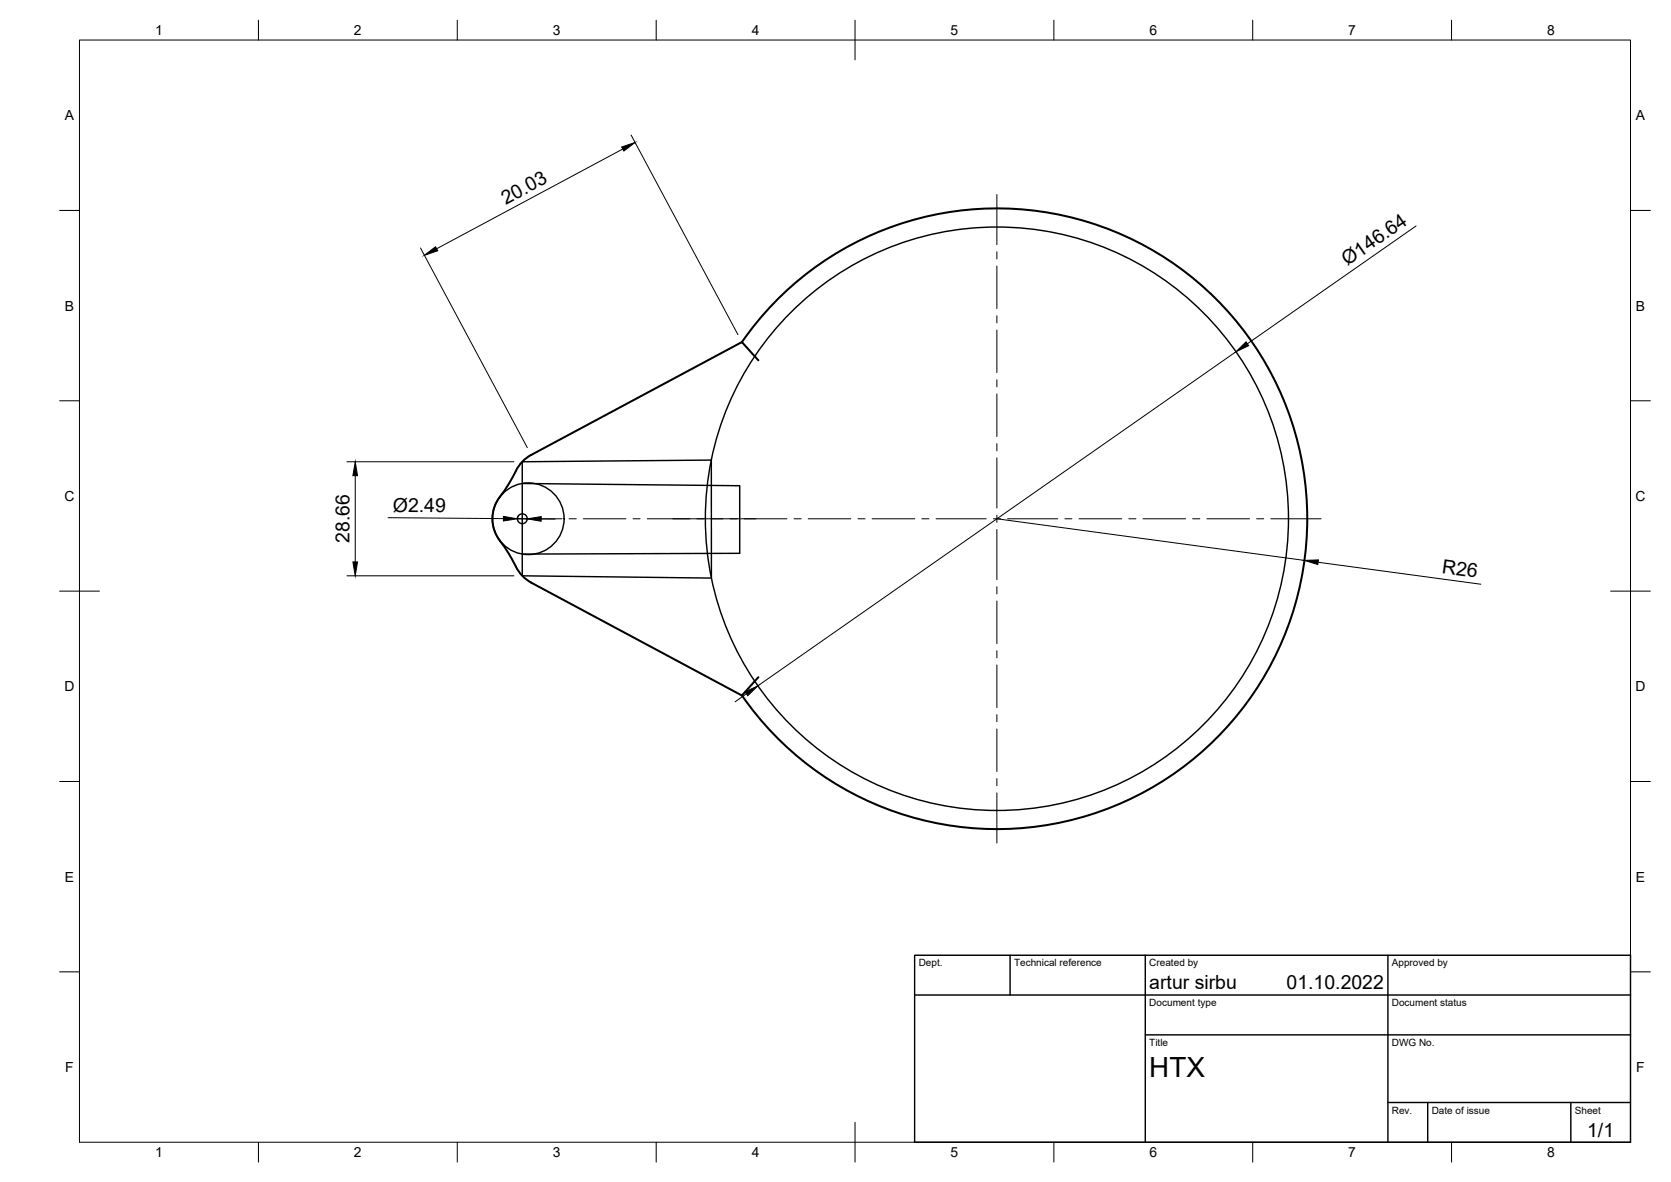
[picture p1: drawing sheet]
<svg xmlns="http://www.w3.org/2000/svg" width="420mm" height="297mm" viewBox="0 0 420 297" stroke-linecap="round" stroke-linejoin="round" font-family="sans-serif">
<!-- layer: Visible -->
<path d="M186.6 86a78 78 0 0 1 115.8-14 78 78 0 0 1 0 116.7 78 78 0 0 1-115.8-13.9M190.7 90.6l-4.2-4.6-52.9 28.3a10.4 10.4 0 0 0-4.8 5.8l-3.1 4.7M125.7 135.9a39.1 39.1 0 0 1 4.3 7.1l1.8 2.2 1.8 1.2 52.9 28.4 4.2-4.6M125.7 124.8a9 9 0 0 0 0 11.1" fill="none" stroke="#000" stroke-width=".51"/>
<!-- layer: Border -->
<g fill="none" stroke="#000" stroke-width=".25">
<path d="M20 10.1h390v276.9h-390zM65 5.1v5M115 5.1v5M165 5.1v5M215 5.1v10M265 5.1v5M315 5.1v5M365 5.1v5M15 52.9h5M410 52.9h5M15 100.7h5M410 100.7h5"/>
<path d="M15 148.6h10M405 148.6h10M15 196.4h5M410 196.4h5M15 244.2h5M410 244.2h5M65 287v5M115 287v5M165 287v5M215 282.1v9.9M265 287v5M315 287v5"/>
<path d="M365 287v5"/>
</g>
<!-- layer: TitleBlock -->
<path d="M230 240.1h180v46.9h-180zM230 250h180M254 240.1v9.9M288 240.1v46.9M349 240.1v46.9M288 260.1h122M349 277.1h61M359 277.1v9.9M395 277.1v9.9" fill="none" stroke="#000" stroke-width=".36"/>
<!-- layer: Center Lines -->
<g fill="none" stroke="#000" stroke-width=".25">
<path d="M250.7 48.9v12.6M250.7 63.3v1.8M250.7 66.9v10.7M250.7 79.4v1.7M250.7 82.9v10.7M250.7 95.4v1.8M250.7 99v10.7M250.7 111.5v1.8M250.7 115.1v12.6M130.1 130.4h11.2M143.1 130.4h1.8M146.7 130.4h10.7"/>
<path d="M159.2 130.4h1.8M162.8 130.4h35.1M199.6 130.4h1.8M203.2 130.4h10.7M215.7 130.4h1.8M219.3 130.4h10.7M231.8 130.4h1.8M235.4 130.4h12.6M249.8 130.4h1.8M250.7 129.5v1.8M250.7 133.1v12.6M253.3 130.4h12.7"/>
<path d="M267.8 130.4h1.7M271.3 130.4h10.7M283.8 130.4h1.8M287.4 130.4h10.7M299.9 130.4h1.8M303.5 130.4h10.7M316 130.4h1.8M319.5 130.4h12.7M250.7 147.5v1.8M250.7 151v10.7M250.7 163.5v1.8M250.7 167.1v10.7"/>
<path d="M250.7 179.6v1.8M250.7 183.2v10.7M250.7 195.7v1.8M250.7 199.2v12.7"/>
</g>
<!-- layer: Sketch1 -->
<g fill="none" stroke="#000" stroke-width=".36">
<path d="M131.3 116l47.6-.4v29.7l-47.6-.6zM131.3 121.5l54.7 .6v17l-54.7 .1"/>
<circle cx="131.3" cy="130.4" r="1.24"/>
<circle cx="132.8" cy="130.4" r="9"/>
<circle cx="250.7" cy="130.4" r="73.3"/>
</g>
<!-- layer: Dimensions -->
<g fill="none" stroke="#000" stroke-width=".25">
<path d="M156.6 37.5l-46.8 25M158.7 33.9l26.8 50.2M356.1 56.8l-42.5 29.6M105.7 62.3l26.9 50.2M310.8 88.4l-120.2 83.9M87.2 116h42M89.3 119.5v21.7M97.6 130.1l29 .2M130.1 130.4h2.5M130.3 129.7l-.2 .7M136.1 130.4h3.5M250.7 130.4l77.3 10.4"/>
<path d="M87.2 144.7h42M331.4 141.3l40.9 5.5M187.7 174.4l-2.9 2"/>
</g>
<path d="M156.3 36.9l3.4-1.1-2.8 2.2zM106.7 64.2l2.8-2.2 .6 1zM310.8 88.4l2.5-2.5 .7 1zM89.3 116l.6 3.5h-1.2zM126.6 129.8l3.5 .6-3.5 .5zM132.6 130.4l3.5-.6v1.2zM88.7 141.2h1.2l-.6 3.5zM328 140.8l3.5-.1-.2 1.2zM187.3 173.9l3.3-1.6-2.6 2.5z" fill="#000" stroke="#000" stroke-width=".25"/>
<text font-size="7" x="289" y="270.6">HTX</text>
<g font-size="4.9">
<text x="127.1" y="51.6" transform="rotate(-28 127.1 51.6)">20.03</text>
<text x="338.8" y="66.9" transform="rotate(-35 338.8 66.9)">Ø146.64</text>
<text x="98.8" y="128.6">Ø2.49</text>
<text x="87.9" y="136.4" transform="rotate(-90 87.9 136.4)">28.66</text>
<text x="362.5" y="144" transform="rotate(8 362.5 144)">R26</text>
<text x="289" y="248.5">artur sirbu</text>
<text x="323.5" y="248.5">01.10.2022</text>
<text x="399.1" y="285.7">1/1</text>
</g>
<g font-size="3.5">
<text x="39" y="8.8">1</text>
<text x="89" y="8.8">2</text>
<text x="139" y="8.8">3</text>
<text x="189" y="8.8">4</text>
<text x="239" y="8.8">5</text>
<text x="289" y="8.8">6</text>
<text x="339" y="8.8">7</text>
<text x="389" y="8.8">8</text>
<text x="16.3" y="30.2">A</text>
<text x="411.3" y="30.2">A</text>
<text x="16.3" y="78">B</text>
<text x="411.3" y="78">B</text>
<text x="16.2" y="125.9">C</text>
<text x="411.2" y="125.9">C</text>
<text x="16.2" y="173.7">D</text>
<text x="411.2" y="173.7">D</text>
<text x="16.3" y="221.6">E</text>
<text x="411.3" y="221.6">E</text>
<text x="16.4" y="269.4">F</text>
<text x="411.4" y="269.4">F</text>
<text x="39" y="290.8">1</text>
<text x="89" y="290.8">2</text>
<text x="139" y="290.8">3</text>
<text x="189" y="290.8">4</text>
<text x="239" y="290.8">5</text>
<text x="289" y="290.8">6</text>
<text x="339" y="290.8">7</text>
<text x="389" y="290.8">8</text>
</g>
<g font-size="2.5">
<text x="231" y="242.9">Dept.</text>
<text x="255" y="242.9">Technical reference</text>
<text x="289" y="242.9">Created by</text>
<text x="350" y="242.9">Approved by</text>
<text x="289" y="252.8">Document type</text>
<text x="350" y="252.8">Document status</text>
<text x="289" y="262.9">Title</text>
<text x="350" y="262.9">DWG No.</text>
<text x="350" y="279.9">Rev.</text>
<text x="360" y="279.9">Date of issue</text>
<text x="396" y="279.9">Sheet</text>
</g>
</svg>
